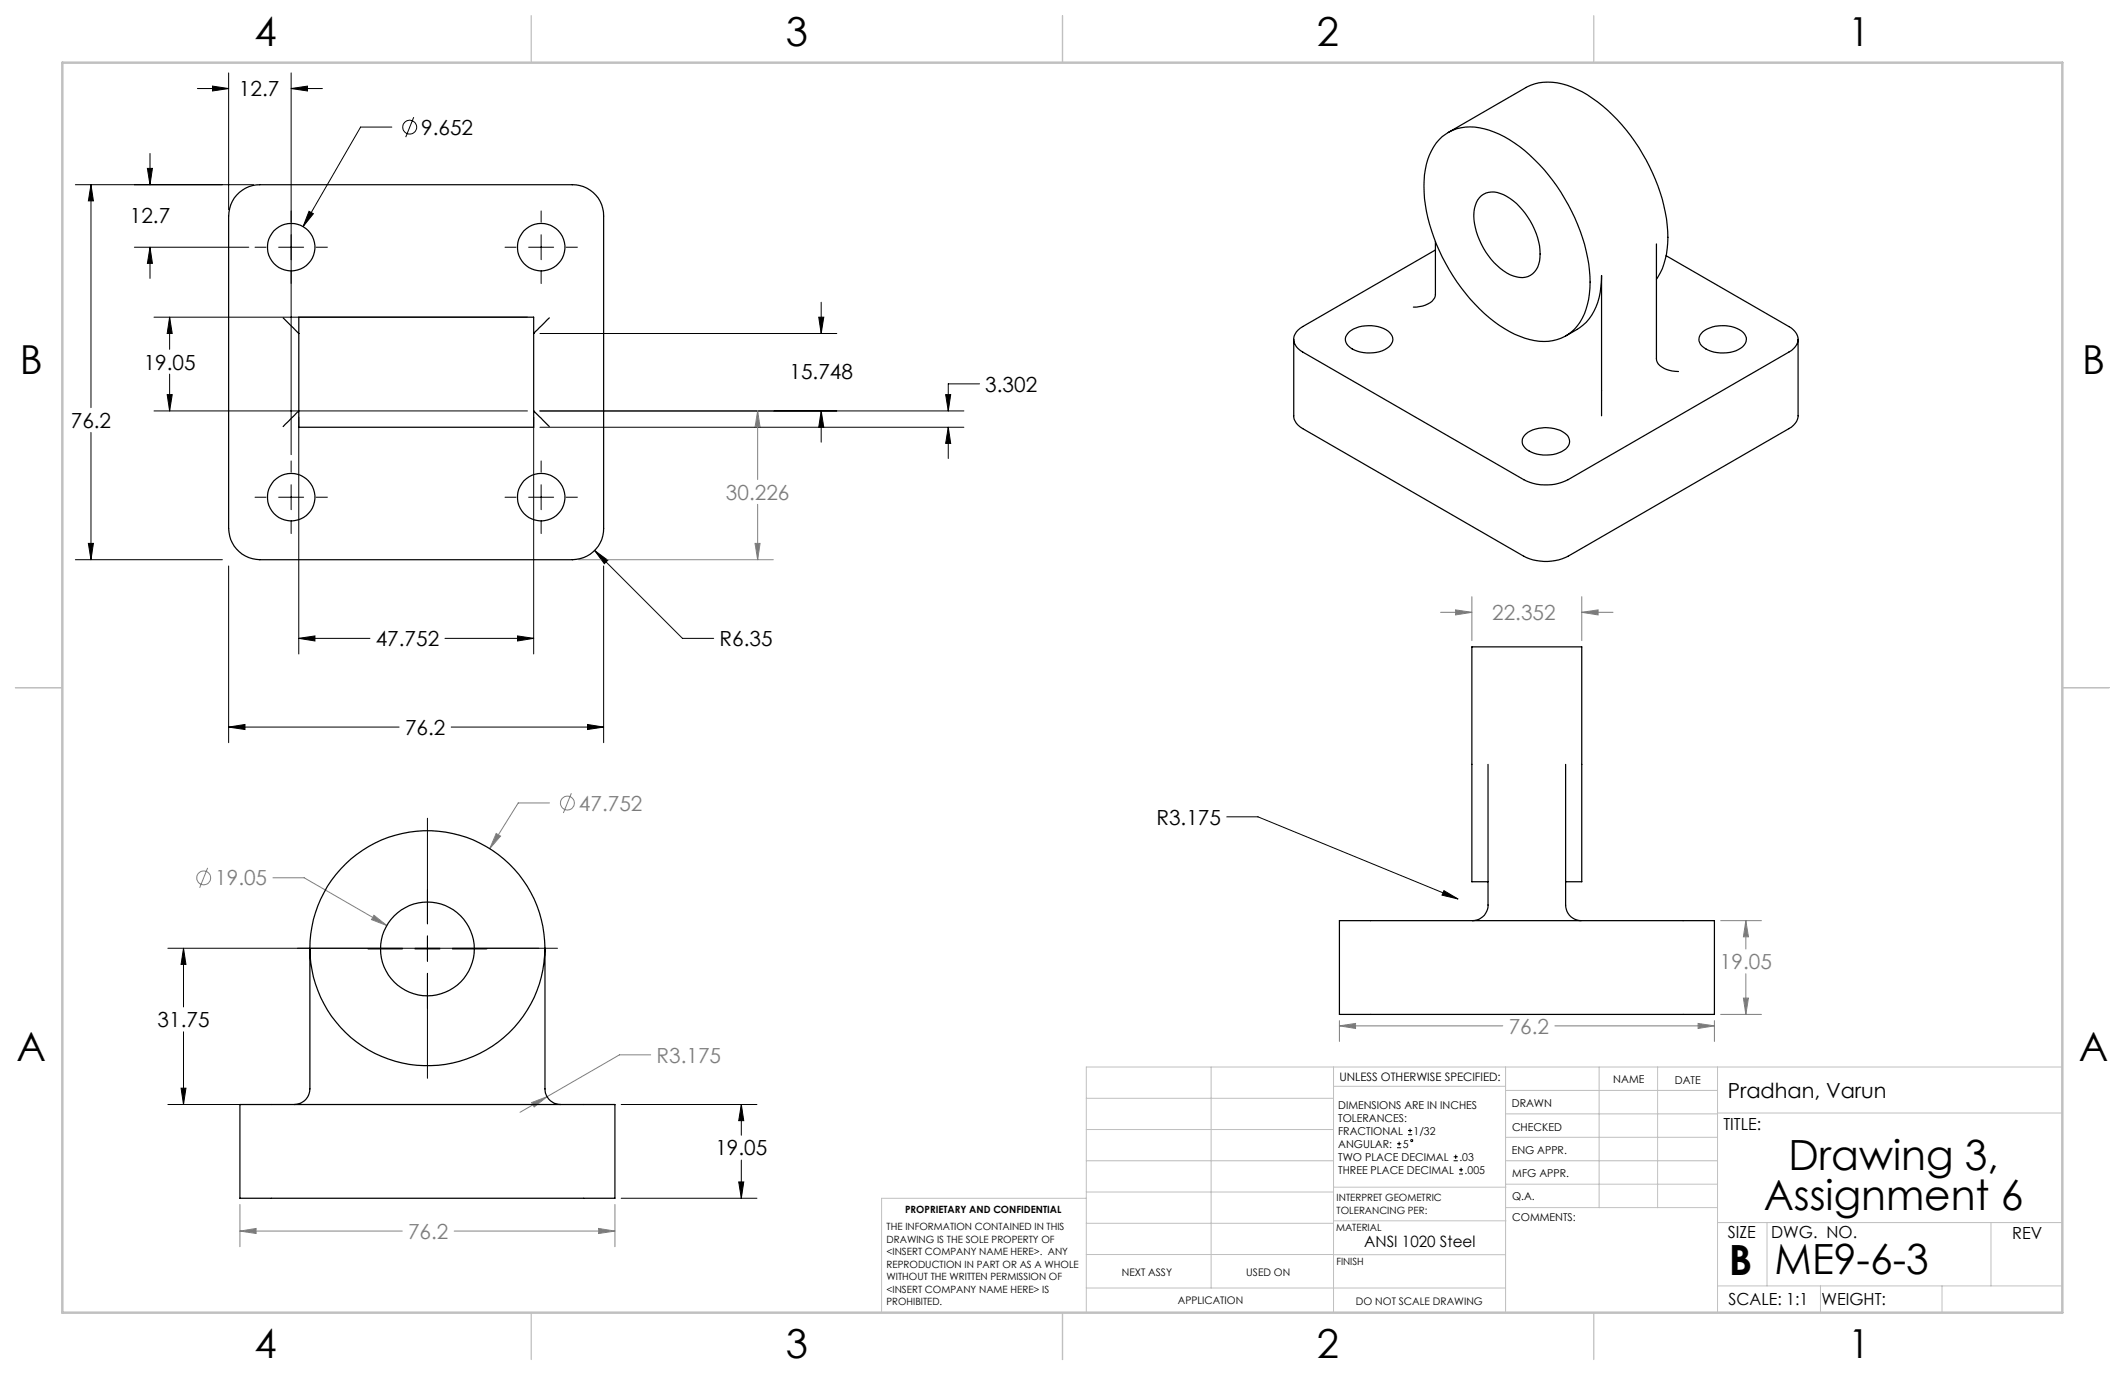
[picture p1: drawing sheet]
<svg xmlns="http://www.w3.org/2000/svg" width="432mm" height="279mm" viewBox="0 0 432 279" stroke-linecap="round" stroke-linejoin="round" font-family="sans-serif">
<g fill="none" stroke="#808080" stroke-width=".2">
<path d="M109.7 83.5h47.4M154 83.5l.4 3.3h-1zM154 83.5v13.9M117.6 113.7h39.5M153.4 110.4h1l-.4 3.3zM154 102.5v11.2M292.7 124.4h6.4M295.8 123.9l3.3 .5-3.3 .6zM299.1 121.2v9M321.4 124.4l3.3-.5v1.1zM321.4 121.2v9M321.4 124.4h6.4"/>
<path d="M42.2 176.4l-1.6 4M55.5 178.4h6.3l16.8 9.7M100.8 169.4l.9 .5-2.2 2.5zM111.7 163.2h-6.4l-5.8 9.2M116.1 161.2l-1.6 4M76 186l2.6 2.1-3.1-1.2zM349.6 187.1h8.3M354.8 187.1l.5 3.3h-1zM354.8 187.1v5.7M354.8 197.9v8.2M132.2 214.3h-6.3l-14.7 8.5M272.2 208.5l3.2-.5v1z"/>
<path d="M272.2 207.4v4.2M272.2 208.5h33.2M315.9 208.5h32.5M345.1 208l3.3 .5-3.3 .5zM348.4 207.4v4.2M349.6 206.1h8.3M354.3 202.8h1l-.5 3.3zM108 224l3.2-1.2-2.7 2.1zM111.2 222.8l-5.5 3.2M48.8 250.2l3.2-.6v1zM48.8 244.8v8.5M48.8 250.2h32.9"/>
<path d="M92.3 250.2h32.7M121.6 249.6l3.4 .6-3.4 .4zM125 244.8v8.5"/>
<circle cx="41.4" cy="178.4" r="1.41"/>
<circle cx="115.3" cy="163.2" r="1.41"/>
</g>
<g fill="none" stroke="#000" stroke-width=".2">
<path d="M40.1 18h6.4M43.2 17.5l3.3 .5-3.3 .5zM46.5 14.8v27.8M59.2 14.8v77.6M59.2 18h6.3M59.2 18l3.3-.5v1zM15.3 37.5h36.2M18.5 37.5l.5 3.3h-1zM18.5 37.5v45.3M30 34.2h1l-.5 3.3zM30.5 31.2v6.3M79.6 25.8h-6.3l-11.7 20.2"/>
<path d="M84.1 23.8l-1.7 4.1M27.3 50.2h23.3M30.5 50.2l.5 3.3h-1zM30.5 50.2v6.4M51.8 50.2h2.3M56.6 50.2h5.1M62.8 42.9l.9 .5-2.1 2.6zM64.2 50.2h2.3M102.6 50.2h2.3M107.4 50.2h5.1M110 42.9v2.3M110 47.7v5.1"/>
<path d="M110 55.3v2.3M115 50.2h2.3M31.3 64.5h75.9M34.5 64.5v6.5M34.5 76v7.5M34.5 64.5l.5 3.3h-1zM109.7 67.8h60.3M166.4 64.5h1l-.5 3.3zM166.9 61.4v6.4M199 78h-6.3v5.5M18.5 87.9v25.8M31.3 83.5h75.9"/>
<path d="M34 80.2h1l-.5 3.3zM59.2 93.7v2.3M59.2 98.5v5.1M60.7 84.8v48.1M108.4 84.8v48.1M109.7 83.5h86.2M109.7 86.8h86.2M110 93.7v2.3M110 98.5v5.1M166.9 83.5v6.4M166.9 83.5l.5 3.3h-1zM192.2 80.2h1l-.5 3.3z"/>
<path d="M192.7 86.8v6.4M192.7 86.8l.5 3.3h-1zM15.3 113.7h29.9M18 110.4h1l-.5 3.3zM46.5 115v35.9M51.8 101h2.3M56.6 101h5.1M59.2 106.1v2.3M64.2 101h2.3M102.6 101h2.3M107.4 101h5.1M110 106.1v2.3"/>
<path d="M115 101h2.3M120.8 111.9l17.9 17.8h6.3M120.8 111.9l2.7 1.9-.7 .7zM122.7 115v35.9M60.7 129.7h14.5M60.7 129.7l3.3-.5v1zM90.4 129.7h18M105.2 129.2l3.2 .5-3.2 .5zM46.5 147.7h34.6M46.5 147.7l3.3-.5v1zM91.7 147.7h31M119.4 147.2l3.3 .5-3.3 .5z"/>
<path d="M86.9 166.3v21.4M249.3 166h6.3l40.7 16.7M34.1 192.7h79.2M37.3 192.7v11.9M37.3 192.7l.5 3.3h-1zM74.8 192.8h7M84.3 192.8h5.1M86.9 190.1v5.3M86.9 197.8v21.3M91.9 192.8h7M293.4 181l2.9 1.7-3.3-.8zM37.3 209.7v14.7"/>
<path d="M34.1 224.4h75.4M36.8 221.1h1l-.5 3.3zM126.2 224.4h27.6M150.6 224.4v6.3M150.6 235.7v7.8M150.6 224.4l.5 3.3h-1zM283.9 233.2h.8M283.9 232.4h.8M284.3 232v.8M286.1 230.6h.8M286.1 229.7h.8M286.5 229.3v.9"/>
<path d="M295.4 235.9h.8M295.4 235.1h.8M295.8 234.6v.9M296.5 238.5h.8M296.5 237.7h.8M296.9 237.3v.8M126.2 243.5h27.6M150.1 240.2h1l-.5 3.3z"/>
<circle cx="83.3" cy="25.8" r="1.41"/>
<circle cx="286.9" cy="231.8" r=".22"/>
</g>
<g fill="none" stroke="#c0c0c0" stroke-width=".2">
<path d="M246.1 216.8v44.9M271 216.8v49.9M305.9 216.8v49.9M324.9 216.8v28.6M336.8 216.8v28.6M349 216.8v49.9M419.1 216.8h-198.4v49.9M220.7 235.9h50.3M220.7 229.5h50.3M220.7 223.2h50.3M271 220.7h34.9M305.9 231.1h43.1"/>
<path d="M305.9 226.3h43.1M305.9 221.6h43.1M305.9 235.9h43.1M349 226.2h70.1M220.7 248.6h50.3M220.7 242.2h50.3M220.7 254.9h50.3M220.7 243.5h-41.6v23.2M271 255h34.9M271 248.1h35M271 241.2h35M305.9 240.6h43.1"/>
<path d="M306 245.4h43M349 248.4h70.1M359.1 248.4v12.9M404.6 248.4v12.9M220.7 261.7h85.2M349 261.3h70.1M369.9 261.3v5.4M394.6 261.3v5.4"/>
</g>
<path d="M108 3.2v9.5M215.9 3.2v9.5M323.8 3.2v9.5M3.1 139.7h9.6M419.1 139.7h9.5M108 266.7v9.6M215.9 266.7v9.6M323.8 266.7v9.6" fill="none" stroke="#c0c0c0" stroke-width=".25"/>
<path d="M12.7 12.7h406.4v254h-406.4z" fill="none" stroke="#c0c0c0" stroke-width=".5"/>
<path d="M150.1 240.2h1l-.5 3.3zM150.6 224.4l.5 3.3h-1zM36.8 221.1h1l-.5 3.3zM37.3 192.7l.5 3.3h-1zM18 110.4h1l-.5 3.3zM18.5 37.5l.5 3.3h-1zM46.5 147.7l3.3-.5v1zM119.4 147.2l3.3 .5-3.3 .5zM120.8 111.9l2 2.6 .7-.7zM30.5 50.2l.5 3.3h-1zM30 34.2h1l-.5 3.3zM62.8 42.9l-1.2 3.1 2.1-2.6zM59.2 18l3.3-.5v1zM43.2 17.5l3.3 .5-3.3 .5zM60.7 129.7l3.3-.5v1zM105.2 129.2l3.2 .5-3.2 .5zM166.4 64.5h1l-.5 3.3zM166.9 83.5l.5 3.3h-1zM34 80.2h1l-.5 3.3zM34.5 64.5l.5 3.3h-1zM192.2 80.2h1l-.5 3.3zM192.7 86.8l.5 3.3h-1zM293.4 181l-.4 .9 3.3 .8z" fill="#000"/>
<path d="M100.8 169.4l-1.3 3 2.2-2.5zM108 224l.5 .9 2.7-2.1zM76 186l-.5 .9 3.1 1.2zM48.8 250.2l3.2-.6v1zM121.6 249.6l3.4 .6-3.4 .4zM154 83.5l.4 3.3h-1zM153.4 110.4h1l-.4 3.3zM354.8 187.1l.5 3.3h-1zM354.3 202.8h1l-.5 3.3zM321.4 124.4l3.3-.5v1.1zM295.8 123.9l3.3 .5-3.3 .6zM272.2 208.5l3.2-.5v1zM345.1 208l3.3 .5-3.3 .5z" fill="#808080"/>
<g fill="none" stroke="#000" stroke-width=".25">
<path d="M48.6 39.1a6.2 6.2 0 0 1 4.2-1.6h63.5a6.3 6.3 0 0 1 6.4 6.4v63.5a6.4 6.4 0 0 1-6.4 6.3h-63.5a6.4 6.4 0 0 1-6.3-6.3v-63.5a6.4 6.4 0 0 1 2.1-4.8zM292.5 28.4a9.4 9.4 0 0 1 10.1-1.9 27 27 0 0 1 12.1 9.1 37.3 37.3 0 0 1 8.4 21.7 13.3 13.3 0 0 1-3.7 10.1 9.6 9.6 0 0 1-9.6 1.3 29 29 0 0 1-13.7-11.4 36.4 36.4 0 0 1-6.8-19.4 13.3 13.3 0 0 1 3.2-9.5zM294.3 26.9l15.8-9.1a11.1 11.1 0 0 1 10.4 .4 33.4 33.4 0 0 1 14 14.3 32.2 32.2 0 0 1 4.3 18l-.4 2.2a10.8 10.8 0 0 1-1.8 4.1M301 39.8a4.2 4.2 0 0 1 4.6-.2 14.5 14.5 0 0 1 7.3 12.8 3.8 3.8 0 0 1-5.3 3.7 13.9 13.9 0 0 1-7.8-9.9 6.4 6.4 0 0 1 1.2-6.4zM291.7 50.8l-27 15.6a2.79 2.79 0 0 0-1.5 3.6 3.7 3.7 0 0 0 1.5 1.5l44.9 26a10 10 0 0 0 9 0l44.9-26a2.76 2.76 0 0 0 1.6-3.6l-.6-.8-1-.7-24.9-14.4M291.7 49.1v10.7a2.7 2.7 0 0 1-2.1 2.2l-2.4 .4M336.6 49.6v23.3a2.93 2.93 0 0 0 2.6 2.3l1.9 .3M57.5 64.6l3.2 3.2M60.7 64.5h47.7v22.3h-47.7zM111.6 64.6l-3.2 3.2M262.9 69v15.5a3.1 3.1 0 0 0 1.8 2.6l44.9 25.9a10 10 0 0 0 9 0l44.9-25.9 1-.7a2.64 2.64 0 0 0 .9-1.9v-15.5M274.2 67.4a7 7 0 0 1 8.2 .2 1.89 1.89 0 0 1-.6 3.2 7 7 0 0 1-7.8-.5 1.81 1.81 0 0 1 .2-2.9z"/>
<path d="M318.2 68.3a11.3 11.3 0 0 0 5.7-5 14.8 14.8 0 0 0 1.5-7.3v28.5M346 67.4a7.1 7.1 0 0 1 8.3 .2 2.08 2.08 0 0 1-1.1 3.4 6.9 6.9 0 0 1-7.7-1 1.89 1.89 0 0 1 .5-2.6zM60.7 83.5l-3.2 3.2M108.4 83.5l3.2 3.2M309.8 88.5a6.9 6.9 0 0 1 7.2-1l.5 .2a2.03 2.03 0 0 1 1.4 1.9 2.03 2.03 0 0 1-1.2 1.9 7 7 0 0 1-7.8-.4 1.79 1.79 0 0 1-.1-2.6zM302.4 155.3v28.6a3.1 3.1 0 0 1-3.2 3.2M318.1 155.3v28.6a3.2 3.2 0 0 0 3.2 3.2M302.4 179.2h-3.3v-47.8h22.3v47.8h-3.3M63 192.7v28.6a3.2 3.2 0 0 1-3.2 3.1M110.7 192.7v28.6a3.2 3.2 0 0 0 3.2 3.1M272.2 187.1h76.2v19h-76.2zM48.8 224.4h76.2v19.1h-76.2z"/>
<circle cx="59.2" cy="50.2" r="4.8"/>
<circle cx="110" cy="50.2" r="4.8"/>
<circle cx="59.2" cy="101" r="4.8"/>
<circle cx="110" cy="101" r="4.8"/>
<circle cx="86.9" cy="192.7" r="23.9"/>
<circle cx="86.9" cy="192.8" r="9.5"/>
</g>
<g font-size="8.5">
<text x="363.4" y="237.7">Drawing 3,</text>
<text x="358.4" y="245.8">Assignment 6</text>
<text x="351.3" y="259">B</text>
<text x="360.6" y="258.9">ME9-6-3</text>
</g>
<g font-size="8.1">
<text x="51.7" y="9.3">4</text>
<text x="159.7" y="9.3">3</text>
<text x="267.6" y="9.3">2</text>
<text x="375.6" y="9.3">1</text>
<text x="4" y="76">B</text>
<text x="423.1" y="76">B</text>
<text x="3.3" y="215.7">A</text>
<text x="422.4" y="215.7">A</text>
<text x="51.7" y="276">4</text>
<text x="159.7" y="276">3</text>
<text x="267.6" y="276">2</text>
<text x="375.6" y="276">1</text>
</g>
<g font-size="4.2">
<text x="48.6" y="19.6">12.7</text>
<text x="85.6" y="27.4">9.652</text>
<text x="26.4" y="45.2">12.7</text>
<text x="29.2" y="75.1">19.05</text>
<text x="160.4" y="76.9">15.748</text>
<text x="200.2" y="79.6">3.302</text>
<text x="14.4" y="86.9">76.2</text>
<text x="76.4" y="131.3">47.752</text>
<text x="146.2" y="131.3">R6.35</text>
<text x="82.3" y="149.3">76.2</text>
<text x="235" y="167.6">R3.175</text>
<text x="32" y="208.7">31.75</text>
<text x="351.1" y="223.1">Pradhan, Varun</text>
<text x="145.4" y="234.8">19.05</text>
</g>
<g font-size="4.2" fill="#808080">
<text x="147.5" y="101.5">30.226</text>
<text x="303.2" y="126">22.352</text>
<text x="117.6" y="164.7">47.752</text>
<text x="43.7" y="179.9">19.05</text>
<text x="349.5" y="196.9">19.05</text>
<text x="133.4" y="215.9">R3.175</text>
<text x="306.6" y="210">76.2</text>
<text x="82.9" y="251.7">76.2</text>
</g>
<g font-size="3.4">
<text x="350.2" y="229.5">TITLE:</text>
<text x="351.1" y="251.6">SIZE</text>
<text x="359.9" y="251.6">DWG. NO.</text>
<text x="408.9" y="251.7">REV</text>
<text x="351.2" y="265.2">SCALE: 1:1</text>
<text x="370.1" y="265.3">WEIGHT:</text>
</g>
<text font-size="3.2" x="277.2" y="253.3">ANSI 1020 Steel</text>
<text font-size="2.4" x="272.2" y="219.7">UNLESS OTHERWISE SPECIFIED:</text>
<g font-size="2.2">
<text x="327.8" y="220.1">NAME</text>
<text x="340.3" y="220.2">DATE</text>
<text x="271.9" y="225.3">DIMENSIONS ARE IN INCHES</text>
<text x="271.9" y="227.9">TOLERANCES:</text>
<text x="307.2" y="224.9">DRAWN</text>
<text x="271.9" y="233.2">ANGULAR:</text>
<text x="271.9" y="230.6">FRACTIONAL</text>
<text x="285" y="233.2">5</text>
<text x="287.2" y="230.6">1/32</text>
<text x="307.3" y="229.8">CHECKED</text>
<text x="271.9" y="235.9">TWO PLACE DECIMAL</text>
<text x="271.9" y="238.5">THREE PLACE DECIMAL</text>
<text x="296.5" y="235.9">.03</text>
<text x="297.6" y="238.5">.005</text>
<text x="307.2" y="234.5">ENG APPR.</text>
<text x="307.3" y="239.2">MFG APPR.</text>
<text x="307.3" y="243.9">Q.A.</text>
<text x="307.3" y="248.1">COMMENTS:</text>
</g>
<g font-size="2.1">
<text x="227.9" y="259.2">NEXT ASSY</text>
<text x="253.3" y="259.2">USED ON</text>
<text x="239.3" y="265">APPLICATION</text>
<text x="275.5" y="265.1">DO NOT SCALE DRAWING</text>
</g>
<g font-size="2">
<text x="271.6" y="244.1">INTERPRET GEOMETRIC</text>
<text x="180.2" y="250">THE INFORMATION CONTAINED IN THIS</text>
<text x="183.9" y="246.4">PROPRIETARY AND CONFIDENTIAL</text>
<text x="271.5" y="250.2">MATERIAL</text>
<text x="271.6" y="246.6">TOLERANCING PER:</text>
<text x="180.2" y="252.5">DRAWING IS THE SOLE PROPERTY OF</text>
<text x="180.2" y="255.1">&lt;INSERT COMPANY NAME HERE&gt;. ANY</text>
<text x="180.2" y="257.6">REPRODUCTION IN PART OR AS A WHOLE</text>
<text x="271.5" y="257">FINISH</text>
<text x="180.2" y="260.1">WITHOUT THE WRITTEN PERMISSION OF</text>
<text x="180.2" y="262.6">&lt;INSERT COMPANY NAME HERE&gt; IS</text>
<text x="180.2" y="265.2">PROHIBITED.</text>
</g>
</svg>
